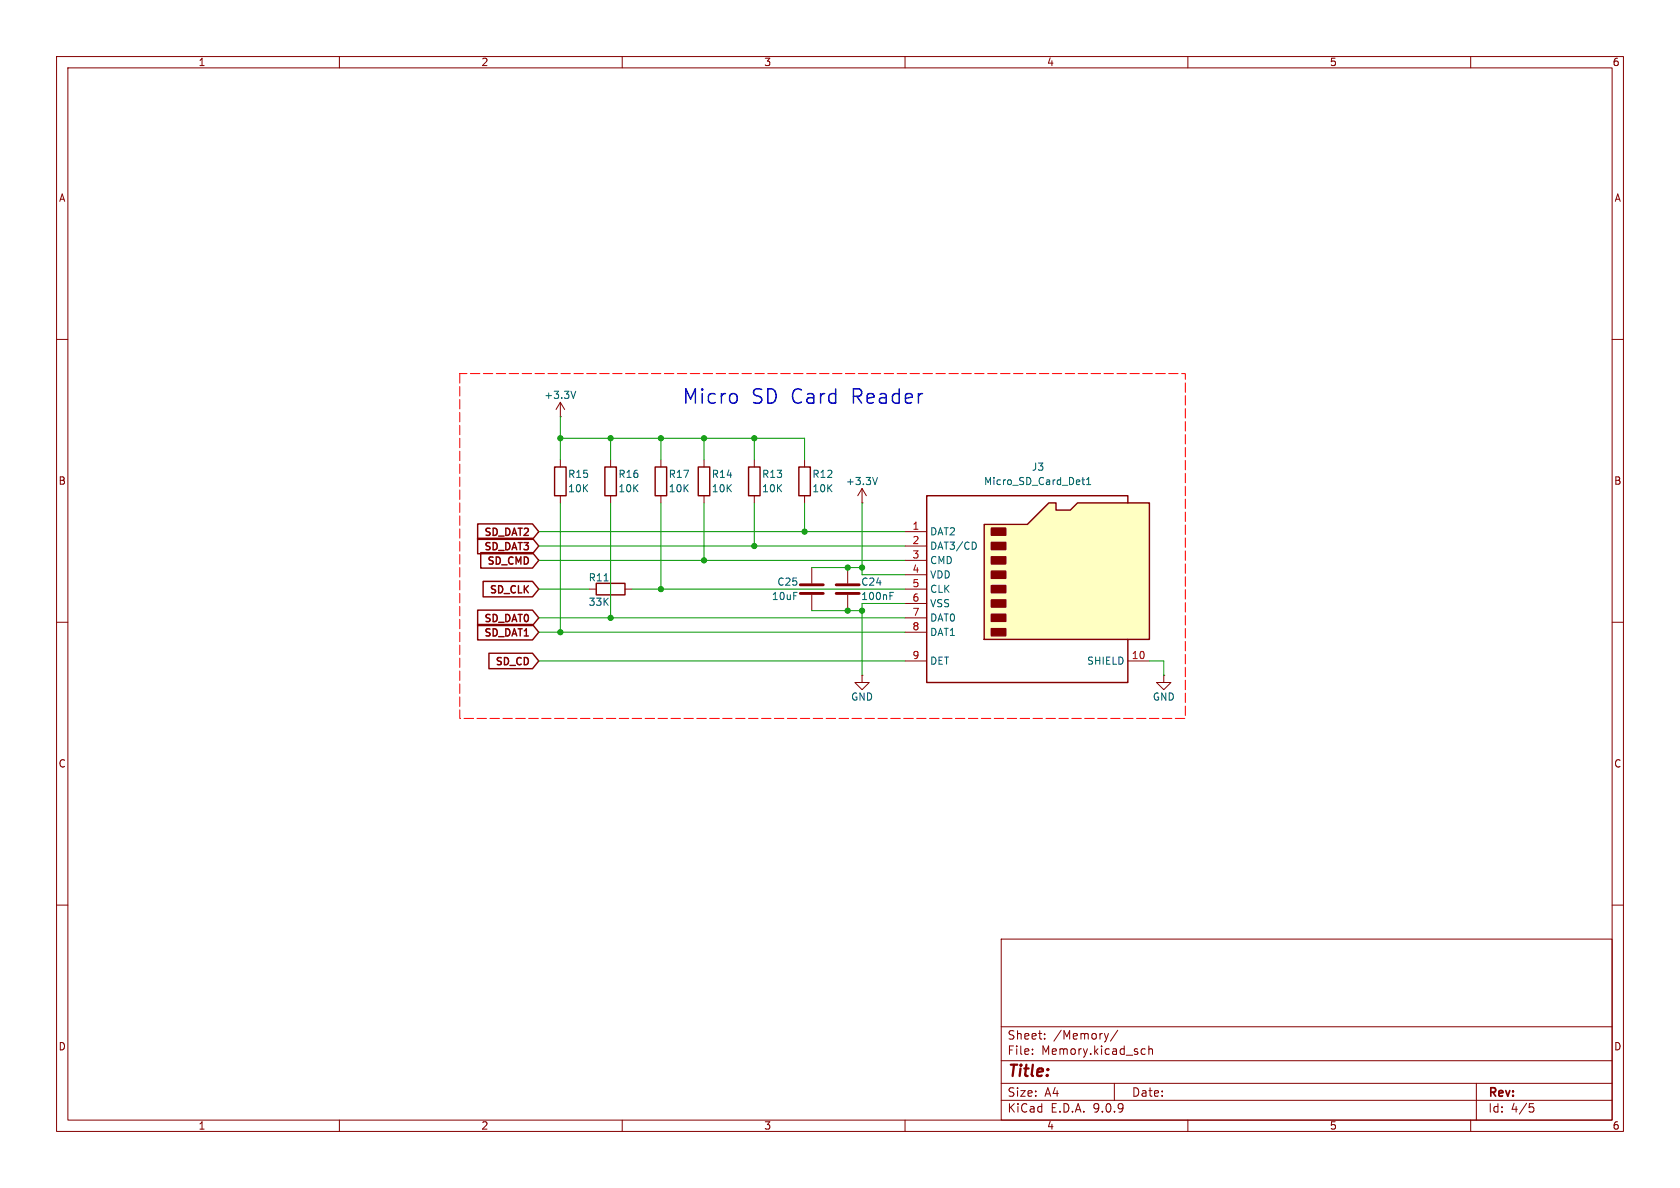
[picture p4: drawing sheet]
(kicad_sch
 (version 20250114)
 (generator "eeschema")
 (generator_version "9.0")
 (paper "A4")
 (lib_symbols
  (symbol "Connector:Micro_SD_Card_Det1" (exclude_from_sim no) (in_bom yes) (on_board yes)
   (property "Reference" "J" (at -16.51 17.78 0) (effects (font (size 1.27 1.27))))
   (property "Value" "Micro_SD_Card_Det1" (at 16.51 17.78 0) (effects (font (size 1.27 1.27)) (justify right)))
   (property "Footprint" "" (at 52.07 17.78 0) (effects (font (size 1.27 1.27)) (hide yes)))
   (property "Datasheet" "https://datasheet.lcsc.com/lcsc/2110151630_XKB-Connectivity-XKTF-015-N_C381082.pdf" (at 0 2.54 0) (effects (font (size 1.27 1.27)) (hide yes)))
   (property "Description" "Micro SD Card Socket with one card detection pin" (at 0 0 0) (effects (font (size 1.27 1.27)) (hide yes)))
   (symbol "Micro_SD_Card_Det1_0_1"
    (polyline (pts (xy -8.89 -8.89) (xy -8.89 11.43) (xy -1.27 11.43) (xy 2.54 15.24) (xy 3.81 15.24) (xy 3.81 13.97) (xy 6.35 13.97) (xy 7.62 15.24) (xy 20.32 15.24) (xy 20.32 -8.89) (xy -8.89 -8.89)) (stroke (width 0.254) (type default)) (fill (type background)))
    (rectangle (start -7.62 10.795) (end -5.08 9.525) (stroke (width 0.254) (type default)) (fill (type outline)))
    (rectangle (start -7.62 8.255) (end -5.08 6.985) (stroke (width 0.254) (type default)) (fill (type outline)))
    (rectangle (start -7.62 5.715) (end -5.08 4.445) (stroke (width 0.254) (type default)) (fill (type outline)))
    (rectangle (start -7.62 3.175) (end -5.08 1.905) (stroke (width 0.254) (type default)) (fill (type outline)))
    (rectangle (start -7.62 0.635) (end -5.08 -0.635) (stroke (width 0.254) (type default)) (fill (type outline)))
    (rectangle (start -7.62 -1.905) (end -5.08 -3.175) (stroke (width 0.254) (type default)) (fill (type outline)))
    (rectangle (start -7.62 -4.445) (end -5.08 -5.715) (stroke (width 0.254) (type default)) (fill (type outline)))
    (rectangle (start -7.62 -6.985) (end -5.08 -8.255) (stroke (width 0.254) (type default)) (fill (type outline)))
    (polyline (pts (xy 16.51 15.24) (xy 16.51 16.51) (xy -19.05 16.51) (xy -19.05 -16.51) (xy 16.51 -16.51) (xy 16.51 -8.89)) (stroke (width 0.254) (type default)) (fill (type none))))
   (symbol "Micro_SD_Card_Det1_1_1"
    (pin bidirectional line (at -22.86 10.16 0) (length 3.81) (name "DAT2" (effects (font (size 1.27 1.27)))) (number "1" (effects (font (size 1.27 1.27)))))
    (pin bidirectional line (at -22.86 7.62 0) (length 3.81) (name "DAT3/CD" (effects (font (size 1.27 1.27)))) (number "2" (effects (font (size 1.27 1.27)))))
    (pin input line (at -22.86 5.08 0) (length 3.81) (name "CMD" (effects (font (size 1.27 1.27)))) (number "3" (effects (font (size 1.27 1.27)))))
    (pin power_in line (at -22.86 2.54 0) (length 3.81) (name "VDD" (effects (font (size 1.27 1.27)))) (number "4" (effects (font (size 1.27 1.27)))))
    (pin input line (at -22.86 0 0) (length 3.81) (name "CLK" (effects (font (size 1.27 1.27)))) (number "5" (effects (font (size 1.27 1.27)))))
    (pin power_in line (at -22.86 -2.54 0) (length 3.81) (name "VSS" (effects (font (size 1.27 1.27)))) (number "6" (effects (font (size 1.27 1.27)))))
    (pin bidirectional line (at -22.86 -5.08 0) (length 3.81) (name "DAT0" (effects (font (size 1.27 1.27)))) (number "7" (effects (font (size 1.27 1.27)))))
    (pin bidirectional line (at -22.86 -7.62 0) (length 3.81) (name "DAT1" (effects (font (size 1.27 1.27)))) (number "8" (effects (font (size 1.27 1.27)))))
    (pin passive line (at -22.86 -12.7 0) (length 3.81) (name "DET" (effects (font (size 1.27 1.27)))) (number "9" (effects (font (size 1.27 1.27)))))
    (pin passive line (at 20.32 -12.7 180) (length 3.81) (name "SHIELD" (effects (font (size 1.27 1.27)))) (number "10" (effects (font (size 1.27 1.27))))))
   (embedded_fonts no))
  (symbol "Device:C"
   (pin_numbers (hide yes))
   (pin_names
    (offset 0.254)) (exclude_from_sim no) (in_bom yes) (on_board yes)
   (property "Reference" "C" (at 0.635 2.54 0) (effects (font (size 1.27 1.27)) (justify left)))
   (property "Value" "C" (at 0.635 -2.54 0) (effects (font (size 1.27 1.27)) (justify left)))
   (property "Footprint" "" (at 0.9652 -3.81 0) (effects (font (size 1.27 1.27)) (hide yes)))
   (property "Datasheet" "~" (at 0 0 0) (effects (font (size 1.27 1.27)) (hide yes)))
   (property "Description" "Unpolarized capacitor" (at 0 0 0) (effects (font (size 1.27 1.27)) (hide yes)))
   (symbol "C_0_1"
    (polyline (pts (xy -2.032 0.762) (xy 2.032 0.762)) (stroke (width 0.508) (type default)) (fill (type none)))
    (polyline (pts (xy -2.032 -0.762) (xy 2.032 -0.762)) (stroke (width 0.508) (type default)) (fill (type none))))
   (symbol "C_1_1"
    (pin passive line (at 0 3.81 270) (length 2.794) (name "~" (effects (font (size 1.27 1.27)))) (number "1" (effects (font (size 1.27 1.27)))))
    (pin passive line (at 0 -3.81 90) (length 2.794) (name "~" (effects (font (size 1.27 1.27)))) (number "2" (effects (font (size 1.27 1.27))))))
   (embedded_fonts no))
  (symbol "Device:R"
   (pin_numbers (hide yes))
   (pin_names
    (offset 0)) (exclude_from_sim no) (in_bom yes) (on_board yes)
   (property "Reference" "R" (at 2.032 0 90) (effects (font (size 1.27 1.27))))
   (property "Value" "R" (at 0 0 90) (effects (font (size 1.27 1.27))))
   (property "Footprint" "" (at -1.778 0 90) (effects (font (size 1.27 1.27)) (hide yes)))
   (property "Datasheet" "~" (at 0 0 0) (effects (font (size 1.27 1.27)) (hide yes)))
   (property "Description" "Resistor" (at 0 0 0) (effects (font (size 1.27 1.27)) (hide yes)))
   (symbol "R_0_1"
    (rectangle (start -1.016 -2.54) (end 1.016 2.54) (stroke (width 0.254) (type default)) (fill (type none))))
   (symbol "R_1_1"
    (pin passive line (at 0 3.81 270) (length 1.27) (name "~" (effects (font (size 1.27 1.27)))) (number "1" (effects (font (size 1.27 1.27)))))
    (pin passive line (at 0 -3.81 90) (length 1.27) (name "~" (effects (font (size 1.27 1.27)))) (number "2" (effects (font (size 1.27 1.27))))))
   (embedded_fonts no))
  (symbol "power:+3.3V"
   (power)
   (pin_numbers (hide yes))
   (pin_names
    (offset 0) (hide yes)) (exclude_from_sim no) (in_bom yes) (on_board yes)
   (property "Reference" "#PWR" (at 0 -3.81 0) (effects (font (size 1.27 1.27)) (hide yes)))
   (property "Value" "+3.3V" (at 0 3.556 0) (effects (font (size 1.27 1.27))))
   (property "Footprint" "" (at 0 0 0) (effects (font (size 1.27 1.27)) (hide yes)))
   (property "Datasheet" "" (at 0 0 0) (effects (font (size 1.27 1.27)) (hide yes)))
   (property "Description" "Power symbol creates a global label with name \"+3.3V\"" (at 0 0 0) (effects (font (size 1.27 1.27)) (hide yes)))
   (symbol "+3.3V_0_1"
    (polyline (pts (xy -0.762 1.27) (xy 0 2.54)) (stroke (width 0) (type default)) (fill (type none)))
    (polyline (pts (xy 0 2.54) (xy 0.762 1.27)) (stroke (width 0) (type default)) (fill (type none)))
    (polyline (pts (xy 0 0) (xy 0 2.54)) (stroke (width 0) (type default)) (fill (type none))))
   (symbol "+3.3V_1_1"
    (pin power_in line (at 0 0 90) (length 0) (name "~" (effects (font (size 1.27 1.27)))) (number "1" (effects (font (size 1.27 1.27))))))
   (embedded_fonts no))
  (symbol "power:GND"
   (power)
   (pin_numbers (hide yes))
   (pin_names
    (offset 0) (hide yes)) (exclude_from_sim no) (in_bom yes) (on_board yes)
   (property "Reference" "#PWR" (at 0 -6.35 0) (effects (font (size 1.27 1.27)) (hide yes)))
   (property "Value" "GND" (at 0 -3.81 0) (effects (font (size 1.27 1.27))))
   (property "Footprint" "" (at 0 0 0) (effects (font (size 1.27 1.27)) (hide yes)))
   (property "Datasheet" "" (at 0 0 0) (effects (font (size 1.27 1.27)) (hide yes)))
   (property "Description" "Power symbol creates a global label with name \"GND\" , ground" (at 0 0 0) (effects (font (size 1.27 1.27)) (hide yes)))
   (symbol "GND_0_1"
    (polyline (pts (xy 0 0) (xy 0 -1.27) (xy 1.27 -1.27) (xy 0 -2.54) (xy -1.27 -1.27) (xy 0 -1.27)) (stroke (width 0) (type default)) (fill (type none))))
   (symbol "GND_1_1"
    (pin power_in line (at 0 0 270) (length 0) (name "~" (effects (font (size 1.27 1.27)))) (number "1" (effects (font (size 1.27 1.27))))))
   (embedded_fonts no)))
 (text "Micro SD Card Reader"
  (exclude_from_sim no)
  (at 141.986 70.358 0)
  (effects (font (size 2.54 2.54) (thickness 0.254)
    (bold yes))))
 (junction
  (at 152.4 100.33)
  (diameter 0)
  (color 0 0 0 0))
 (junction
  (at 124.46 77.47)
  (diameter 0)
  (color 0 0 0 0))
 (junction
  (at 99.06 111.76)
  (diameter 0)
  (color 0 0 0 0))
 (junction
  (at 107.95 77.47)
  (diameter 0)
  (color 0 0 0 0))
 (junction
  (at 149.86 100.33)
  (diameter 0)
  (color 0 0 0 0))
 (junction
  (at 99.06 77.47)
  (diameter 0)
  (color 0 0 0 0))
 (junction
  (at 107.95 109.22)
  (diameter 0)
  (color 0 0 0 0))
 (junction
  (at 149.86 107.95)
  (diameter 0)
  (color 0 0 0 0))
 (junction
  (at 116.84 77.47)
  (diameter 0)
  (color 0 0 0 0))
 (junction
  (at 133.35 96.52)
  (diameter 0)
  (color 0 0 0 0))
 (junction
  (at 152.4 107.95)
  (diameter 0)
  (color 0 0 0 0))
 (junction
  (at 116.84 104.14)
  (diameter 0)
  (color 0 0 0 0))
 (junction
  (at 133.35 77.47)
  (diameter 0)
  (color 0 0 0 0))
 (junction
  (at 124.46 99.06)
  (diameter 0)
  (color 0 0 0 0))
 (junction
  (at 142.24 93.98)
  (diameter 0)
  (color 0 0 0 0))
 (wire
  (pts (xy 133.35 77.47) (xy 142.24 77.47))
  (stroke (width 0) (type default)))
 (wire
  (pts (xy 95.25 111.76) (xy 99.06 111.76))
  (stroke (width 0) (type default)))
 (wire
  (pts (xy 95.25 99.06) (xy 124.46 99.06))
  (stroke (width 0) (type default)))
 (wire
  (pts (xy 149.86 107.95) (xy 152.4 107.95))
  (stroke (width 0) (type default)))
 (wire
  (pts (xy 107.95 77.47) (xy 107.95 81.28))
  (stroke (width 0) (type default)))
 (wire
  (pts (xy 99.06 88.9) (xy 99.06 111.76))
  (stroke (width 0) (type default)))
 (wire
  (pts (xy 152.4 107.95) (xy 152.4 119.38))
  (stroke (width 0) (type default)))
 (wire
  (pts (xy 107.95 77.47) (xy 116.84 77.47))
  (stroke (width 0) (type default)))
 (wire
  (pts (xy 142.24 77.47) (xy 142.24 81.28))
  (stroke (width 0) (type default)))
 (wire
  (pts (xy 116.84 77.47) (xy 124.46 77.47))
  (stroke (width 0) (type default)))
 (wire
  (pts (xy 143.51 107.95) (xy 149.86 107.95))
  (stroke (width 0) (type default)))
 (wire
  (pts (xy 99.06 111.76) (xy 160.02 111.76))
  (stroke (width 0) (type default)))
 (wire
  (pts (xy 116.84 77.47) (xy 116.84 81.28))
  (stroke (width 0) (type default)))
 (wire
  (pts (xy 116.84 88.9) (xy 116.84 104.14))
  (stroke (width 0) (type default)))
 (wire
  (pts (xy 124.46 99.06) (xy 160.02 99.06))
  (stroke (width 0) (type default)))
 (wire
  (pts (xy 124.46 77.47) (xy 133.35 77.47))
  (stroke (width 0) (type default)))
 (wire
  (pts (xy 99.06 77.47) (xy 107.95 77.47))
  (stroke (width 0) (type default)))
 (wire
  (pts (xy 160.02 101.6) (xy 152.4 101.6))
  (stroke (width 0) (type default)))
 (wire
  (pts (xy 111.76 104.14) (xy 116.84 104.14))
  (stroke (width 0) (type default)))
 (wire
  (pts (xy 142.24 93.98) (xy 160.02 93.98))
  (stroke (width 0) (type default)))
 (wire
  (pts (xy 124.46 77.47) (xy 124.46 81.28))
  (stroke (width 0) (type default)))
 (wire
  (pts (xy 152.4 100.33) (xy 149.86 100.33))
  (stroke (width 0) (type default)))
 (wire
  (pts (xy 143.51 100.33) (xy 149.86 100.33))
  (stroke (width 0) (type default)))
 (wire
  (pts (xy 95.25 104.14) (xy 104.14 104.14))
  (stroke (width 0) (type default)))
 (wire
  (pts (xy 160.02 106.68) (xy 152.4 106.68))
  (stroke (width 0) (type default)))
 (wire
  (pts (xy 99.06 73.66) (xy 99.06 77.47))
  (stroke (width 0) (type default)))
 (wire
  (pts (xy 205.74 116.84) (xy 203.2 116.84))
  (stroke (width 0) (type default)))
 (wire
  (pts (xy 95.25 109.22) (xy 107.95 109.22))
  (stroke (width 0) (type default)))
 (wire
  (pts (xy 95.25 93.98) (xy 142.24 93.98))
  (stroke (width 0) (type default)))
 (wire
  (pts (xy 133.35 96.52) (xy 160.02 96.52))
  (stroke (width 0) (type default)))
 (wire
  (pts (xy 152.4 88.9) (xy 152.4 100.33))
  (stroke (width 0) (type default)))
 (wire
  (pts (xy 95.25 96.52) (xy 133.35 96.52))
  (stroke (width 0) (type default)))
 (wire
  (pts (xy 133.35 77.47) (xy 133.35 81.28))
  (stroke (width 0) (type default)))
 (wire
  (pts (xy 116.84 104.14) (xy 160.02 104.14))
  (stroke (width 0) (type default)))
 (wire
  (pts (xy 107.95 109.22) (xy 160.02 109.22))
  (stroke (width 0) (type default)))
 (wire
  (pts (xy 152.4 106.68) (xy 152.4 107.95))
  (stroke (width 0) (type default)))
 (wire
  (pts (xy 205.74 119.38) (xy 205.74 116.84))
  (stroke (width 0) (type default)))
 (wire
  (pts (xy 99.06 81.28) (xy 99.06 77.47))
  (stroke (width 0) (type default)))
 (wire
  (pts (xy 133.35 88.9) (xy 133.35 96.52))
  (stroke (width 0) (type default)))
 (wire
  (pts (xy 124.46 88.9) (xy 124.46 99.06))
  (stroke (width 0) (type default)))
 (wire
  (pts (xy 142.24 88.9) (xy 142.24 93.98))
  (stroke (width 0) (type default)))
 (wire
  (pts (xy 107.95 88.9) (xy 107.95 109.22))
  (stroke (width 0) (type default)))
 (wire
  (pts (xy 95.25 116.84) (xy 160.02 116.84))
  (stroke (width 0) (type default)))
 (wire
  (pts (xy 152.4 101.6) (xy 152.4 100.33))
  (stroke (width 0) (type default)))
 (global_label "SD_DAT2"
  (shape input)
  (at 95.25 93.98 180)
  (fields_autoplaced yes)
  (effects (font (size 1.27 1.27) (thickness 0.254)
    (bold yes)) (justify right))
  (property "Intersheetrefs" "${INTERSHEET_REFS}" (at 83.806 93.98 0) (effects (font (size 1.27 1.27)) (justify right) (hide yes))))
 (global_label "SD_DAT1"
  (shape input)
  (at 95.25 111.76 180)
  (fields_autoplaced yes)
  (effects (font (size 1.27 1.27) (thickness 0.254)
    (bold yes)) (justify right))
  (property "Intersheetrefs" "${INTERSHEET_REFS}" (at 83.806 111.76 0) (effects (font (size 1.27 1.27)) (justify right) (hide yes))))
 (global_label "SD_DAT3"
  (shape input)
  (at 95.25 96.52 180)
  (fields_autoplaced yes)
  (effects (font (size 1.27 1.27) (thickness 0.254)
    (bold yes)) (justify right))
  (property "Intersheetrefs" "${INTERSHEET_REFS}" (at 83.806 96.52 0) (effects (font (size 1.27 1.27)) (justify right) (hide yes))))
 (global_label "SD_CMD"
  (shape input)
  (at 95.25 99.06 180)
  (fields_autoplaced yes)
  (effects (font (size 1.27 1.27) (thickness 0.254)
    (bold yes)) (justify right))
  (property "Intersheetrefs" "${INTERSHEET_REFS}" (at 84.3503 99.06 0) (effects (font (size 1.27 1.27)) (justify right) (hide yes))))
 (global_label "SD_CLK"
  (shape input)
  (at 95.25 104.14 180)
  (fields_autoplaced yes)
  (effects (font (size 1.27 1.27) (thickness 0.254)
    (bold yes)) (justify right))
  (property "Intersheetrefs" "${INTERSHEET_REFS}" (at 84.7736 104.14 0) (effects (font (size 1.27 1.27)) (justify right) (hide yes))))
 (global_label "SD_DAT0"
  (shape input)
  (at 95.25 109.22 180)
  (fields_autoplaced yes)
  (effects (font (size 1.27 1.27) (thickness 0.254)
    (bold yes)) (justify right))
  (property "Intersheetrefs" "${INTERSHEET_REFS}" (at 83.806 109.22 0) (effects (font (size 1.27 1.27)) (justify right) (hide yes))))
 (global_label "SD_CD"
  (shape input)
  (at 95.25 116.84 180)
  (fields_autoplaced yes)
  (effects (font (size 1.27 1.27) (thickness 0.254)
    (bold yes)) (justify right))
  (property "Intersheetrefs" "${INTERSHEET_REFS}" (at 85.8017 116.84 0) (effects (font (size 1.27 1.27)) (justify right) (hide yes))))
 (rule_area
  (polyline (pts (xy 81.28 66.04) (xy 81.28 127) (xy 209.55 127) (xy 209.55 66.04)) (stroke (width 0) (type dash)) (fill (type none))))
 (symbol
  (lib_id "Device:C")
  (at 143.51 104.14 0)
  (mirror y)
  (unit 1)
  (exclude_from_sim no)
  (in_bom yes)
  (on_board yes)
  (dnp no)
  (property "Reference" "C25" (at 141.224 102.87 0) (effects (font (size 1.27 1.27)) (justify left)))
  (property "Value" "10uF" (at 141.224 105.41 0) (effects (font (size 1.27 1.27)) (justify left)))
  (property "Footprint" "Capacitor_SMD:C_0805_2012Metric" (at 142.5448 107.95 0) (effects (font (size 1.27 1.27)) (hide yes)))
  (property "Datasheet" "~" (at 143.51 104.14 0) (effects (font (size 1.27 1.27)) (hide yes)))
  (property "Description" "Unpolarized capacitor" (at 143.51 104.14 0) (effects (font (size 1.27 1.27)) (hide yes)))
  (pin "2")
  (pin "1"))
 (symbol
  (lib_id "Device:R")
  (at 99.06 85.09 0)
  (unit 1)
  (exclude_from_sim no)
  (in_bom yes)
  (on_board yes)
  (dnp no)
  (property "Reference" "R15" (at 100.33 83.82 0) (effects (font (size 1.27 1.27)) (justify left)))
  (property "Value" "10K" (at 100.33 86.36 0) (effects (font (size 1.27 1.27)) (justify left)))
  (property "Footprint" "Resistor_SMD:R_0603_1608Metric" (at 97.282 85.09 90) (effects (font (size 1.27 1.27)) (hide yes)))
  (property "Datasheet" "~" (at 99.06 85.09 0) (effects (font (size 1.27 1.27)) (hide yes)))
  (property "Description" "Resistor" (at 99.06 85.09 0) (effects (font (size 1.27 1.27)) (hide yes)))
  (pin "2")
  (pin "1"))
 (symbol
  (lib_id "power:GND")
  (at 205.74 119.38 0)
  (unit 1)
  (exclude_from_sim no)
  (in_bom yes)
  (on_board yes)
  (dnp no)
  (property "Reference" "#PWR035" (at 205.74 125.73 0) (effects (font (size 1.27 1.27)) (hide yes)))
  (property "Value" "GND" (at 205.74 123.19 0) (effects (font (size 1.27 1.27))))
  (property "Footprint" "" (at 205.74 119.38 0) (effects (font (size 1.27 1.27)) (hide yes)))
  (property "Datasheet" "" (at 205.74 119.38 0) (effects (font (size 1.27 1.27)) (hide yes)))
  (property "Description" "Power symbol creates a global label with name \"GND\" , ground" (at 205.74 119.38 0) (effects (font (size 1.27 1.27)) (hide yes)))
  (pin "1"))
 (symbol
  (lib_id "Device:C")
  (at 149.86 104.14 0)
  (unit 1)
  (exclude_from_sim no)
  (in_bom yes)
  (on_board yes)
  (dnp no)
  (property "Reference" "C24" (at 152.146 102.87 0) (effects (font (size 1.27 1.27)) (justify left)))
  (property "Value" "100nF" (at 152.146 105.41 0) (effects (font (size 1.27 1.27)) (justify left)))
  (property "Footprint" "Capacitor_SMD:C_0402_1005Metric" (at 150.8252 107.95 0) (effects (font (size 1.27 1.27)) (hide yes)))
  (property "Datasheet" "~" (at 149.86 104.14 0) (effects (font (size 1.27 1.27)) (hide yes)))
  (property "Description" "Unpolarized capacitor" (at 149.86 104.14 0) (effects (font (size 1.27 1.27)) (hide yes)))
  (pin "2")
  (pin "1"))
 (symbol
  (lib_id "Connector:Micro_SD_Card_Det1")
  (at 182.88 104.14 0)
  (unit 1)
  (exclude_from_sim no)
  (in_bom yes)
  (on_board yes)
  (dnp no)
  (fields_autoplaced yes)
  (property "Reference" "J3" (at 183.515 82.55 0) (effects (font (size 1.27 1.27))))
  (property "Value" "Micro_SD_Card_Det1" (at 183.515 85.09 0) (effects (font (size 1.27 1.27))))
  (property "Footprint" "MicroSD:microSD_HC_Wuerth" (at 234.95 86.36 0) (effects (font (size 1.27 1.27)) (hide yes)))
  (property "Datasheet" "https://datasheet.lcsc.com/lcsc/2110151630_XKB-Connectivity-XKTF-015-N_C381082.pdf" (at 182.88 101.6 0) (effects (font (size 1.27 1.27)) (hide yes)))
  (property "Description" "Micro SD Card Socket with one card detection pin" (at 182.88 104.14 0) (effects (font (size 1.27 1.27)) (hide yes)))
  (pin "7")
  (pin "4")
  (pin "3")
  (pin "9")
  (pin "6")
  (pin "10")
  (pin "2")
  (pin "1")
  (pin "8")
  (pin "5"))
 (symbol
  (lib_id "Device:R")
  (at 116.84 85.09 0)
  (unit 1)
  (exclude_from_sim no)
  (in_bom yes)
  (on_board yes)
  (dnp no)
  (property "Reference" "R17" (at 118.11 83.82 0) (effects (font (size 1.27 1.27)) (justify left)))
  (property "Value" "10K" (at 118.11 86.36 0) (effects (font (size 1.27 1.27)) (justify left)))
  (property "Footprint" "Resistor_SMD:R_0603_1608Metric" (at 115.062 85.09 90) (effects (font (size 1.27 1.27)) (hide yes)))
  (property "Datasheet" "~" (at 116.84 85.09 0) (effects (font (size 1.27 1.27)) (hide yes)))
  (property "Description" "Resistor" (at 116.84 85.09 0) (effects (font (size 1.27 1.27)) (hide yes)))
  (pin "2")
  (pin "1"))
 (symbol
  (lib_id "Device:R")
  (at 107.95 104.14 90)
  (unit 1)
  (exclude_from_sim no)
  (in_bom yes)
  (on_board yes)
  (dnp no)
  (property "Reference" "R11" (at 105.918 102.108 90) (effects (font (size 1.27 1.27))))
  (property "Value" "33K" (at 105.918 106.426 90) (effects (font (size 1.27 1.27))))
  (property "Footprint" "Resistor_SMD:R_0603_1608Metric" (at 107.95 105.918 90) (effects (font (size 1.27 1.27)) (hide yes)))
  (property "Datasheet" "~" (at 107.95 104.14 0) (effects (font (size 1.27 1.27)) (hide yes)))
  (property "Description" "Resistor" (at 107.95 104.14 0) (effects (font (size 1.27 1.27)) (hide yes)))
  (pin "2")
  (pin "1"))
 (symbol
  (lib_id "Device:R")
  (at 133.35 85.09 0)
  (unit 1)
  (exclude_from_sim no)
  (in_bom yes)
  (on_board yes)
  (dnp no)
  (property "Reference" "R13" (at 134.62 83.82 0) (effects (font (size 1.27 1.27)) (justify left)))
  (property "Value" "10K" (at 134.62 86.36 0) (effects (font (size 1.27 1.27)) (justify left)))
  (property "Footprint" "Resistor_SMD:R_0603_1608Metric" (at 131.572 85.09 90) (effects (font (size 1.27 1.27)) (hide yes)))
  (property "Datasheet" "~" (at 133.35 85.09 0) (effects (font (size 1.27 1.27)) (hide yes)))
  (property "Description" "Resistor" (at 133.35 85.09 0) (effects (font (size 1.27 1.27)) (hide yes)))
  (pin "2")
  (pin "1"))
 (symbol
  (lib_id "power:GND")
  (at 152.4 119.38 0)
  (unit 1)
  (exclude_from_sim no)
  (in_bom yes)
  (on_board yes)
  (dnp no)
  (property "Reference" "#PWR037" (at 152.4 125.73 0) (effects (font (size 1.27 1.27)) (hide yes)))
  (property "Value" "GND" (at 152.4 123.19 0) (effects (font (size 1.27 1.27))))
  (property "Footprint" "" (at 152.4 119.38 0) (effects (font (size 1.27 1.27)) (hide yes)))
  (property "Datasheet" "" (at 152.4 119.38 0) (effects (font (size 1.27 1.27)) (hide yes)))
  (property "Description" "Power symbol creates a global label with name \"GND\" , ground" (at 152.4 119.38 0) (effects (font (size 1.27 1.27)) (hide yes)))
  (pin "1"))
 (symbol
  (lib_id "Device:R")
  (at 124.46 85.09 0)
  (unit 1)
  (exclude_from_sim no)
  (in_bom yes)
  (on_board yes)
  (dnp no)
  (property "Reference" "R14" (at 125.73 83.82 0) (effects (font (size 1.27 1.27)) (justify left)))
  (property "Value" "10K" (at 125.73 86.36 0) (effects (font (size 1.27 1.27)) (justify left)))
  (property "Footprint" "Resistor_SMD:R_0603_1608Metric" (at 122.682 85.09 90) (effects (font (size 1.27 1.27)) (hide yes)))
  (property "Datasheet" "~" (at 124.46 85.09 0) (effects (font (size 1.27 1.27)) (hide yes)))
  (property "Description" "Resistor" (at 124.46 85.09 0) (effects (font (size 1.27 1.27)) (hide yes)))
  (pin "2")
  (pin "1"))
 (symbol
  (lib_id "Device:R")
  (at 142.24 85.09 0)
  (unit 1)
  (exclude_from_sim no)
  (in_bom yes)
  (on_board yes)
  (dnp no)
  (property "Reference" "R12" (at 143.51 83.82 0) (effects (font (size 1.27 1.27)) (justify left)))
  (property "Value" "10K" (at 143.51 86.36 0) (effects (font (size 1.27 1.27)) (justify left)))
  (property "Footprint" "Resistor_SMD:R_0603_1608Metric" (at 140.462 85.09 90) (effects (font (size 1.27 1.27)) (hide yes)))
  (property "Datasheet" "~" (at 142.24 85.09 0) (effects (font (size 1.27 1.27)) (hide yes)))
  (property "Description" "Resistor" (at 142.24 85.09 0) (effects (font (size 1.27 1.27)) (hide yes)))
  (pin "2")
  (pin "1"))
 (symbol
  (lib_id "Device:R")
  (at 107.95 85.09 0)
  (unit 1)
  (exclude_from_sim no)
  (in_bom yes)
  (on_board yes)
  (dnp no)
  (property "Reference" "R16" (at 109.22 83.82 0) (effects (font (size 1.27 1.27)) (justify left)))
  (property "Value" "10K" (at 109.22 86.36 0) (effects (font (size 1.27 1.27)) (justify left)))
  (property "Footprint" "Resistor_SMD:R_0603_1608Metric" (at 106.172 85.09 90) (effects (font (size 1.27 1.27)) (hide yes)))
  (property "Datasheet" "~" (at 107.95 85.09 0) (effects (font (size 1.27 1.27)) (hide yes)))
  (property "Description" "Resistor" (at 107.95 85.09 0) (effects (font (size 1.27 1.27)) (hide yes)))
  (pin "2")
  (pin "1"))
 (symbol
  (lib_id "power:+3.3V")
  (at 152.4 88.9 0)
  (unit 1)
  (exclude_from_sim no)
  (in_bom yes)
  (on_board yes)
  (dnp no)
  (property "Reference" "#PWR036" (at 152.4 92.71 0) (effects (font (size 1.27 1.27)) (hide yes)))
  (property "Value" "+3.3V" (at 152.4 85.09 0) (effects (font (size 1.27 1.27))))
  (property "Footprint" "" (at 152.4 88.9 0) (effects (font (size 1.27 1.27)) (hide yes)))
  (property "Datasheet" "" (at 152.4 88.9 0) (effects (font (size 1.27 1.27)) (hide yes)))
  (property "Description" "Power symbol creates a global label with name \"+3.3V\"" (at 152.4 88.9 0) (effects (font (size 1.27 1.27)) (hide yes)))
  (pin "1"))
 (symbol
  (lib_id "power:+3.3V")
  (at 99.06 73.66 0)
  (unit 1)
  (exclude_from_sim no)
  (in_bom yes)
  (on_board yes)
  (dnp no)
  (property "Reference" "#PWR038" (at 99.06 77.47 0) (effects (font (size 1.27 1.27)) (hide yes)))
  (property "Value" "+3.3V" (at 99.06 69.85 0) (effects (font (size 1.27 1.27))))
  (property "Footprint" "" (at 99.06 73.66 0) (effects (font (size 1.27 1.27)) (hide yes)))
  (property "Datasheet" "" (at 99.06 73.66 0) (effects (font (size 1.27 1.27)) (hide yes)))
  (property "Description" "Power symbol creates a global label with name \"+3.3V\"" (at 99.06 73.66 0) (effects (font (size 1.27 1.27)) (hide yes)))
  (pin "1")))
